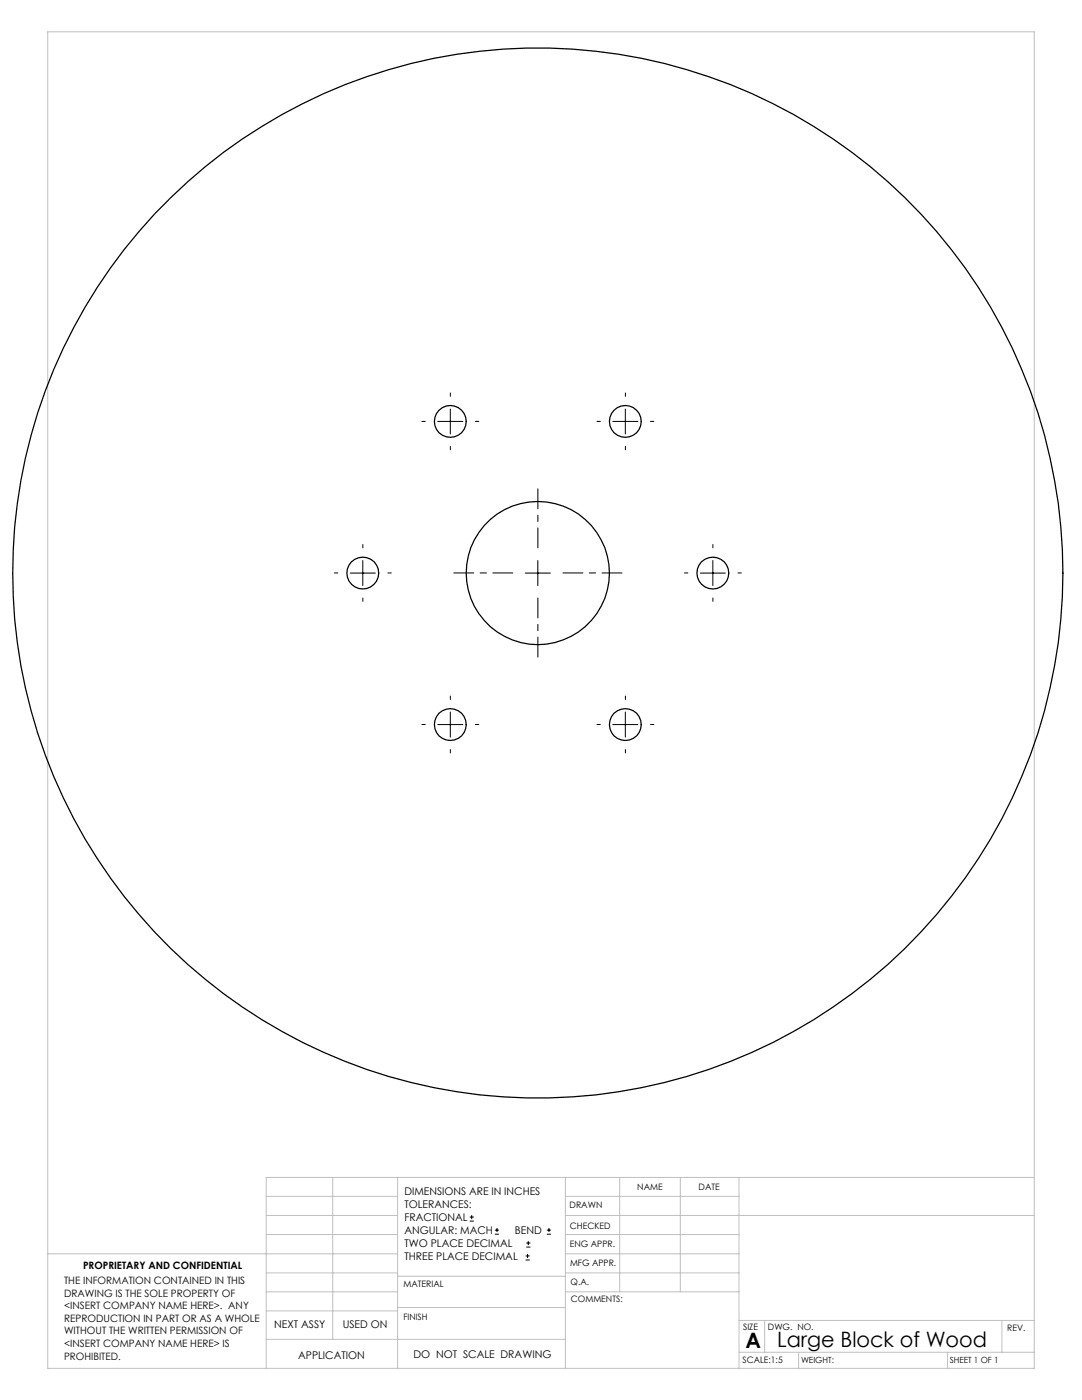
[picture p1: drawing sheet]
<svg xmlns="http://www.w3.org/2000/svg" width="216mm" height="279mm" viewBox="0 0 216 279" stroke-linecap="round" stroke-linejoin="round" font-family="sans-serif">
<g fill="none" stroke="#000" stroke-width=".2">
<path d="M87.3 84.1h5.1M89.9 81.6v5M122.3 84.1h5M124.8 81.6v5M69.9 114.4h5M72.4 111.9v5M104.8 114.4h5M107.3 111.9v5M139.7 114.4h5M142.2 111.9v5M87.3 144.6h5.1M89.9 142.1v5"/>
<path d="M122.3 144.6h5M124.8 142.1v5M93.7 243.7h.8M93.7 242.9h.8M94.1 242.5v.8M98.7 246.3h.9M98.7 245.5h.9M99.2 245.1v.8M104.9 251.5h.8M104.9 250.6h.8M105 248.9h.8M105 248.1h.8"/>
<path d="M105.3 250.3v.8M105.4 247.7v.8M109.1 246.3h.8M109.1 245.5h.8M109.5 245.1v.8"/>
</g>
<path d="M102.3 114.3h-11.8M107.3 109.3v-11.7M107.3 119.3v11.8M112.3 114.3h11.8" fill="none" stroke="#000" stroke-width=".2" stroke-dasharray="15.2 1.3 1.3 1.3" stroke-dashoffset="11.3"/>
<g fill="none" stroke="#000" stroke-width=".2" stroke-dasharray="15.2 1.3 1.3 1.3">
<path d="M89.9 79.1v-.7M124.8 79.1v-.7M84.9 84.1h-.7M89.9 89.1v.7M94.9 84.1h.6M119.8 84.1h-.7M124.8 89.1v.7M129.8 84.1h.7M67.4 114.3h-.7M72.4 109.3v-.6M72.4 119.3v.7M77.4 114.3h.7"/>
<path d="M137.3 114.3h-.7M142.3 109.3v-.6M142.3 119.3v.7M147.3 114.3h.6M89.9 139.6v-.7M124.8 139.6v-.7M84.9 144.6h-.7M89.9 149.6v.7M94.9 144.6h.6M119.8 144.6h-.7M124.8 149.6v.7M129.8 144.6h.7"/>
</g>
<g fill="none" stroke="#c0c0c0" stroke-width=".2">
<path d="M9.5 6.4h196.9v266.7h-196.9zM53.1 238.8h26.2M66.4 235v32.3M79.3 235v38.1M112.8 235v38.1M112.8 238.8h34.7M123.6 235v22.8M135.7 235v22.8M147.5 235v38.1M206.4 235h-153.3v38.1M9.5 250.2h69.8M53.1 257.8h26.2"/>
<path d="M53.1 242.6h26.2M53.1 246.4h26.2M53.1 254h26.2M79.3 254.7h33.5M112.8 257.8h34.7M112.8 250.2h34.7M112.8 242.6h93.6M112.8 246.4h34.7M112.8 254h34.7M53.1 267.3h59.7M53.1 261.6h26.2M79.3 260.9h33.5"/>
<path d="M147.5 269.9h58.9M147.5 263.5h58.9M152.6 263.5v6.4M159.3 269.9v3.2M189.1 269.9v3.2M199.9 263.5v6.4"/>
</g>
<g fill="none" stroke="#000" stroke-width=".25">
<circle cx="89.9" cy="84.1" r="3.2"/>
<circle cx="124.8" cy="84.1" r="3.2"/>
<circle cx="72.4" cy="114.4" r="3.2"/>
<circle cx="107.3" cy="114.4" r="104.8"/>
<circle cx="107.3" cy="114.4" r="14.3"/>
<circle cx="142.2" cy="114.4" r="3.2"/>
<circle cx="89.9" cy="144.6" r="3.2"/>
<circle cx="124.8" cy="144.6" r="3.2"/>
</g>
<g font-size="4.2">
<text x="148.8" y="269">A</text>
<text x="155.1" y="268.7">Large Block of Wood</text>
</g>
<g font-size="2.1">
<text x="80.7" y="238.5">DIMENSIONS ARE IN INCHES</text>
<text x="80.7" y="241.1">TOLERANCES:</text>
<text x="80.7" y="243.7">FRACTIONAL</text>
<text x="80.7" y="246.3">ANGULAR: MACH</text>
<text x="80.7" y="248.9">TWO PLACE DECIMAL</text>
<text x="80.7" y="251.4">THREE PLACE DECIMAL</text>
<text x="102.7" y="246.3">BEND</text>
<text x="54.7" y="265">NEXT ASSY</text>
<text x="68.4" y="265">USED ON</text>
<text x="59.5" y="271.2">APPLICATION</text>
<text x="82.5" y="270.9">DO NOT SCALE DRAWING</text>
</g>
<g font-size="2">
<text x="12.8" y="256.2">THE INFORMATION CONTAINED IN THIS</text>
<text x="16.6" y="253.2">PROPRIETARY AND CONFIDENTIAL</text>
<text x="12.8" y="258.8">DRAWING IS THE SOLE PROPERTY OF</text>
<text x="12.8" y="261.3">&lt;INSERT COMPANY NAME HERE&gt;. ANY</text>
<text x="12.8" y="263.8">REPRODUCTION IN PART OR AS A WHOLE</text>
<text x="12.8" y="266.3">WITHOUT THE WRITTEN PERMISSION OF</text>
<text x="12.8" y="268.8">&lt;INSERT COMPANY NAME HERE&gt; IS</text>
<text x="12.8" y="271.4">PROHIBITED.</text>
</g>
<g font-size="1.8">
<text x="127.2" y="237.4">NAME</text>
<text x="139.4" y="237.5">DATE</text>
<text x="113.7" y="241.2">DRAWN</text>
<text x="113.7" y="245.2">CHECKED</text>
<text x="113.7" y="248.8">ENG APPR.</text>
<text x="80.5" y="256.9">MATERIAL</text>
<text x="113.7" y="252.6">MFG APPR.</text>
<text x="113.8" y="256.4">Q.A.</text>
<text x="80.5" y="263.3">FINISH</text>
<text x="113.9" y="259.9">COMMENTS:</text>
<text x="148.3" y="265.4">SIZE</text>
<text x="153.2" y="265.5">DWG. NO.</text>
<text x="201" y="265.6">REV.</text>
<text x="148.2" y="272">SCALE:1:5</text>
</g>
<g font-size="1.7">
<text x="159.8" y="272.1">WEIGHT:</text>
<text x="189.5" y="272.1">SHEET 1 OF 1</text>
</g>
</svg>
